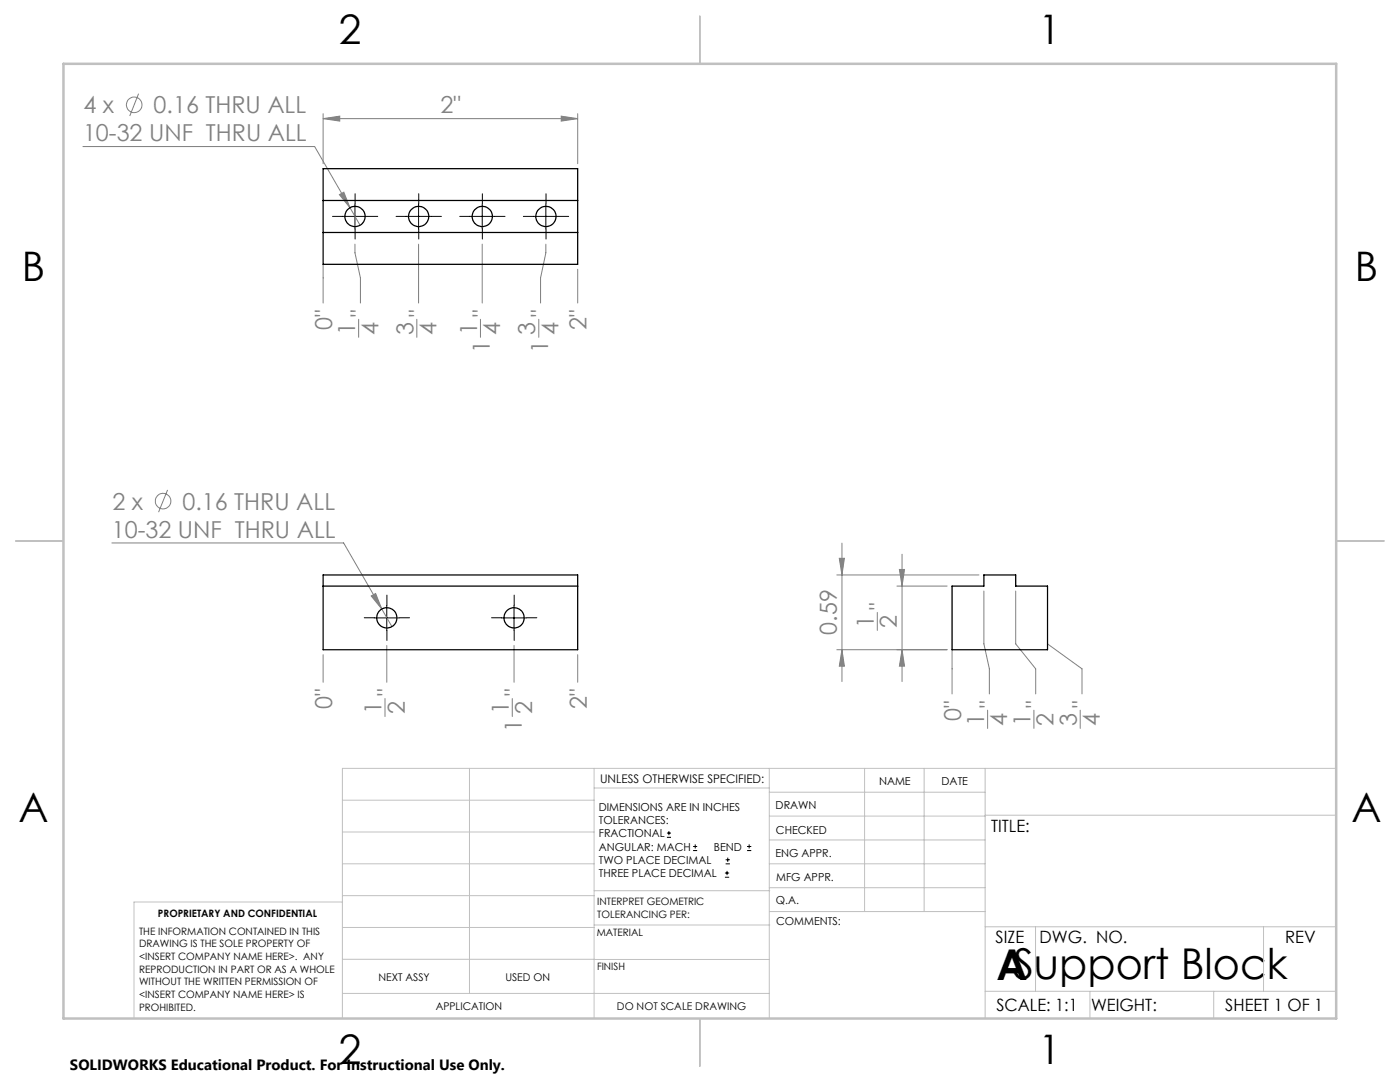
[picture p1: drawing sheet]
<svg xmlns="http://www.w3.org/2000/svg" width="279mm" height="216mm" viewBox="0 0 279 216" stroke-linecap="round" stroke-linejoin="round" font-family="sans-serif">
<g fill="none" stroke="#808080" stroke-width=".2">
<path d="M27.7 18.7l-1.8 4.4M16.5 29.2h46.3l9.1 15.7M64.5 23.7l3.3-.5v1zM64.5 22.7v10M64.5 23.7h50.8M67.7 38.8l.9-.5 1.2 3.2zM112 23.2l3.3 .5-3.3 .5zM115.3 22.7v10M64.5 52.7v7.8M70.8 48.7v1.7l1.1 5.1v5M83.5 48.7v11.8M96.2 48.7v11.8"/>
<path d="M108.9 48.7v1.7l-1 5.1v5M115.3 53.7v6.8M71.6 63.7v3.6M83.2 63.7v3.6M95.9 63.7v3.6M107.5 63.7v3.6M33.4 97.8l-1.8 4.4M22.3 108.3h46.3l9.6 16.7M74.1 118.9l.9-.5 1.2 3.1zM167 114.7h28.4M167.5 111.4h1l-.5 3.3zM168 108.4v27.6"/>
<path d="M179 116.9h10M179.5 113.6h1l-.5 3.3zM180 110.6v25.4M196.4 117.9v10.6l1 5v5M202.7 117.9v10.6l4 5v5M64.5 130.6v5.5M76.8 139.4v3.6M77.2 128.8v7.3M102.2 139.4v3.6M102.6 128.8v7.3M115.3 130.6v5.5M167 129.6h22"/>
<path d="M168 129.6l.5 3.3h-1zM175.1 122.2v3.6M180 129.6l.5 3.3h-1zM190 129.6v8.9M209.1 128.6v-.1l6.8 5v5M197.1 141.7v3.6M206.3 141.7v3.6M215.6 141.7v3.6"/>
<circle cx="26.8" cy="20.9" r="1.55"/>
<circle cx="32.6" cy="100" r="1.56"/>
</g>
<g fill="none" stroke="#000" stroke-width=".2">
<path d="M68.3 43.2h5M70.8 40.7v5M81 43.2h5M83.5 40.7v5M93.7 43.2h5M96.2 40.7v5M106.4 43.2h5M108.9 40.7v5M74.7 123.3h5M77.2 120.8v5M100.1 123.3h5M102.6 120.8v5"/>
<path d="M133.1 167.1h.8M133.1 166.2h.8M133.5 165.8v.9M138.3 169.7h.8M138.3 168.9h.8M138.7 168.5v.8M144.7 175h.8M144.7 174.2h.8M144.8 172.4h.9M144.8 171.6h.9M145.1 173.8v.8M145.2 171.1v.9"/>
<path d="M149.1 169.7h.8M149.1 168.9h.8M149.5 168.5v.8"/>
</g>
<g fill="none" stroke="#000" stroke-width=".2" stroke-dasharray="15.2 1.3 1.3 1.3">
<path d="M68.4 43.2h-2.1M70.9 40.7v-2M70.9 45.7v2M73.4 43.2h2M81.1 43.2h-2.1M83.6 40.7v-2M83.6 45.7v2M86.1 43.2h2M93.8 43.2h-2.1M96.3 40.7v-2M96.3 45.7v2M98.8 43.2h2"/>
<path d="M106.5 43.2h-2.1M109 40.7v-2M109 45.7v2M111.5 43.2h2M74.7 123.3h-2M77.2 120.8v-2.1M77.2 125.8v2M79.7 123.3h2M100.1 123.3h-2M102.6 120.8v-2.1M102.6 125.8v2M105.1 123.3h2"/>
</g>
<g fill="none" stroke="#c0c0c0" stroke-width=".2">
<path d="M68.3 159.7h50.3M93.7 153.3v44.9M118.6 153.3v49.9M118.6 157.2h34.9M153.5 153.3v49.9M153.5 158.1h43.1M172.5 153.3v28.6M184.4 153.3v28.6M196.6 153.3v49.9M266.7 153.3h-198.4v49.9M68.3 178.7h50.3M68.3 172.4h50.3"/>
<path d="M68.3 166h50.3M68.3 180h-41.6v23.2M118.6 177.7h35M153.5 167.6h43.1M153.5 162.8h43.1M153.5 172.4h43.1M153.5 177.1h43.1M196.6 162.7h70.1M68.3 198.2h85.2M68.3 191.4l85.2 .1M68.3 185.1h50.3M118.6 184.6h35"/>
<path d="M153.6 181.9h43M196.6 197.8h70.1M196.6 184.9h70.1M206.7 184.9v12.9M217.5 197.8v5.4M242.2 197.8v5.4M252.2 184.9v12.9"/>
</g>
<path d="M139.7 3.2v9.5M3.1 107.9h9.6M266.7 107.9h9.5M139.7 203.2v9.6" fill="none" stroke="#c0c0c0" stroke-width=".25"/>
<path d="M12.7 12.7h254v190.5h-254z" fill="none" stroke="#c0c0c0" stroke-width=".5"/>
<g fill="#808080">
<path d="M74.1 118.9l2.1 2.6-1.2-3.1zM67.7 38.8l2.1 2.7-1.2-3.2z"/>
<path d="M112 23.2l3.3 .5-3.3 .5zM64.5 23.7l3.3-.5v1z"/>
<path d="M168 129.6l.5 3.3h-1zM167.5 111.4h1l-.5 3.3z"/>
<path d="M179.5 113.6h1l-.5 3.3zM180 129.6l.5 3.3h-1z"/>
</g>
<g fill="none" stroke="#000" stroke-width=".25">
<path d="M64.5 33.7h50.8v19h-50.8zM64.5 46.4h50.8M64.5 40h50.8M64.5 114.7h50.8v14.9h-50.8zM64.5 116.9h50.8M190 116.9h6.4v-2.2h6.3v2.2h6.4v12.7h-19.1z"/>
<circle cx="70.9" cy="43.2" r="2.02"/>
<circle cx="83.6" cy="43.2" r="2.02"/>
<circle cx="96.3" cy="43.2" r="2.02"/>
<circle cx="109" cy="43.2" r="2.02"/>
<circle cx="77.2" cy="123.3" r="2.02"/>
<circle cx="102.6" cy="123.3" r="2.02"/>
</g>
<text font-size="8.5" x="198.9" y="195.5">ASupport Block</text>
<g font-size="8.1">
<text x="67.6" y="8.9">2</text>
<text x="207.3" y="8.9">1</text>
<text x="4.4" y="56.1">B</text>
<text x="270.4" y="56.1">B</text>
<text x="3.7" y="164.1">A</text>
<text x="269.7" y="164.1">A</text>
<text x="67.6" y="212.4">2</text>
<text x="207.3" y="212.4">1</text>
</g>
<g font-size="4.7" fill="#808080">
<text x="16.7" y="22.6">4 x</text>
<text x="30.7" y="22.6">0.16 THRU ALL</text>
<text x="87.9" y="22.6">2&quot;</text>
<text x="16.6" y="28.2">10-32 UNF THRU ALL</text>
<text x="66.3" y="65.8" transform="rotate(-90 66.3 65.8)">0&quot;</text>
<text x="73.4" y="63.2" transform="rotate(-90 73.4 63.2)">&quot;</text>
<text x="85.1" y="63.2" transform="rotate(-90 85.1 63.2)">&quot;</text>
<text x="97.8" y="63.2" transform="rotate(-90 97.8 63.2)">&quot;</text>
<text x="109.4" y="63.2" transform="rotate(-90 109.4 63.2)">&quot;</text>
<text x="117.1" y="65.8" transform="rotate(-90 117.1 65.8)">2&quot;</text>
<text x="70.9" y="66.8" transform="rotate(-90 70.9 66.8)">1</text>
<text x="75.5" y="66.8" transform="rotate(-90 75.5 66.8)">4</text>
<text x="82.5" y="66.8" transform="rotate(-90 82.5 66.8)">3</text>
<text x="87.1" y="66.8" transform="rotate(-90 87.1 66.8)">4</text>
<text x="95.2" y="66.8" transform="rotate(-90 95.2 66.8)">1</text>
<text x="97.8" y="70.4" transform="rotate(-90 97.8 70.4)">1</text>
<text x="99.8" y="66.8" transform="rotate(-90 99.8 66.8)">4</text>
<text x="106.8" y="66.8" transform="rotate(-90 106.8 66.8)">3</text>
<text x="109.4" y="70.4" transform="rotate(-90 109.4 70.4)">1</text>
<text x="111.5" y="66.8" transform="rotate(-90 111.5 66.8)">4</text>
<text x="22.4" y="101.7">2 x</text>
<text x="36.4" y="101.7">0.16 THRU ALL</text>
<text x="22.3" y="107.3">10-32 UNF THRU ALL</text>
<text x="174.4" y="125.3" transform="rotate(-90 174.4 125.3)">1</text>
<text x="176.9" y="121.7" transform="rotate(-90 176.9 121.7)">&quot;</text>
<text x="179" y="125.3" transform="rotate(-90 179 125.3)">2</text>
<text x="167" y="126.7" transform="rotate(-90 167 126.7)">0.59</text>
<text x="66.3" y="141.4" transform="rotate(-90 66.3 141.4)">0&quot;</text>
<text x="76.2" y="142.5" transform="rotate(-90 76.2 142.5)">1</text>
<text x="78.7" y="138.9" transform="rotate(-90 78.7 138.9)">&quot;</text>
<text x="80.8" y="142.5" transform="rotate(-90 80.8 142.5)">2</text>
<text x="101.6" y="142.5" transform="rotate(-90 101.6 142.5)">1</text>
<text x="104.1" y="138.9" transform="rotate(-90 104.1 138.9)">&quot;</text>
<text x="106.2" y="142.5" transform="rotate(-90 106.2 142.5)">2</text>
<text x="117.1" y="141.4" transform="rotate(-90 117.1 141.4)">2&quot;</text>
<text x="191.8" y="143.8" transform="rotate(-90 191.8 143.8)">0&quot;</text>
<text x="199" y="141.2" transform="rotate(-90 199 141.2)">&quot;</text>
<text x="208.2" y="141.2" transform="rotate(-90 208.2 141.2)">&quot;</text>
<text x="217.4" y="141.2" transform="rotate(-90 217.4 141.2)">&quot;</text>
<text x="104.1" y="146.1" transform="rotate(-90 104.1 146.1)">1</text>
<text x="196.4" y="144.8" transform="rotate(-90 196.4 144.8)">1</text>
<text x="201" y="144.8" transform="rotate(-90 201 144.8)">4</text>
<text x="205.6" y="144.8" transform="rotate(-90 205.6 144.8)">1</text>
<text x="210.3" y="144.8" transform="rotate(-90 210.3 144.8)">2</text>
<text x="214.9" y="144.8" transform="rotate(-90 214.9 144.8)">3</text>
<text x="219.5" y="144.8" transform="rotate(-90 219.5 144.8)">4</text>
</g>
<g font-size="3.4">
<text x="197.8" y="166">TITLE:</text>
<text x="198.7" y="188.1">SIZE</text>
<text x="207.5" y="188.1">DWG. NO.</text>
<text x="256.5" y="188.2">REV</text>
<text x="198.8" y="201.7">SCALE: 1:1</text>
<text x="217.7" y="201.8">WEIGHT:</text>
<text x="244.5" y="201.7">SHEET 1 OF 1</text>
</g>
<text font-size="3" x="14" y="213.5">SOLIDWORKS Educational Product. For Instructional Use Only.</text>
<text font-size="2.4" x="119.8" y="156.2">UNLESS OTHERWISE SPECIFIED:</text>
<g font-size="2.2">
<text x="119.5" y="161.8">DIMENSIONS ARE IN INCHES</text>
<text x="154.8" y="161.4">DRAWN</text>
<text x="175.4" y="156.6">NAME</text>
<text x="187.9" y="156.7">DATE</text>
<text x="119.5" y="164.4">TOLERANCES:</text>
<text x="119.5" y="167.1">FRACTIONAL</text>
<text x="154.9" y="166.3">CHECKED</text>
<text x="119.5" y="169.7">ANGULAR: MACH</text>
<text x="119.5" y="172.4">TWO PLACE DECIMAL</text>
<text x="142.5" y="169.7">BEND</text>
<text x="154.8" y="171">ENG APPR.</text>
<text x="119.5" y="175">THREE PLACE DECIMAL</text>
<text x="154.9" y="175.7">MFG APPR.</text>
<text x="154.9" y="180.4">Q.A.</text>
<text x="154.9" y="184.6">COMMENTS:</text>
</g>
<g font-size="2.1">
<text x="75.5" y="195.7">NEXT ASSY</text>
<text x="100.9" y="195.7">USED ON</text>
<text x="86.9" y="201.5">APPLICATION</text>
<text x="123.1" y="201.6">DO NOT SCALE DRAWING</text>
</g>
<g font-size="2">
<text x="31.5" y="182.9">PROPRIETARY AND CONFIDENTIAL</text>
<text x="119.2" y="180.6">INTERPRET GEOMETRIC</text>
<text x="119.2" y="183.1">TOLERANCING PER:</text>
<text x="27.8" y="186.5">THE INFORMATION CONTAINED IN THIS</text>
<text x="27.8" y="189">DRAWING IS THE SOLE PROPERTY OF</text>
<text x="27.8" y="191.6">&lt;INSERT COMPANY NAME HERE&gt;. ANY</text>
<text x="119.1" y="186.7">MATERIAL</text>
<text x="27.8" y="194.1">REPRODUCTION IN PART OR AS A WHOLE</text>
<text x="27.8" y="196.6">WITHOUT THE WRITTEN PERMISSION OF</text>
<text x="119.1" y="193.5">FINISH</text>
<text x="27.8" y="199.1">&lt;INSERT COMPANY NAME HERE&gt; IS</text>
<text x="27.8" y="201.7">PROHIBITED.</text>
</g>
</svg>
